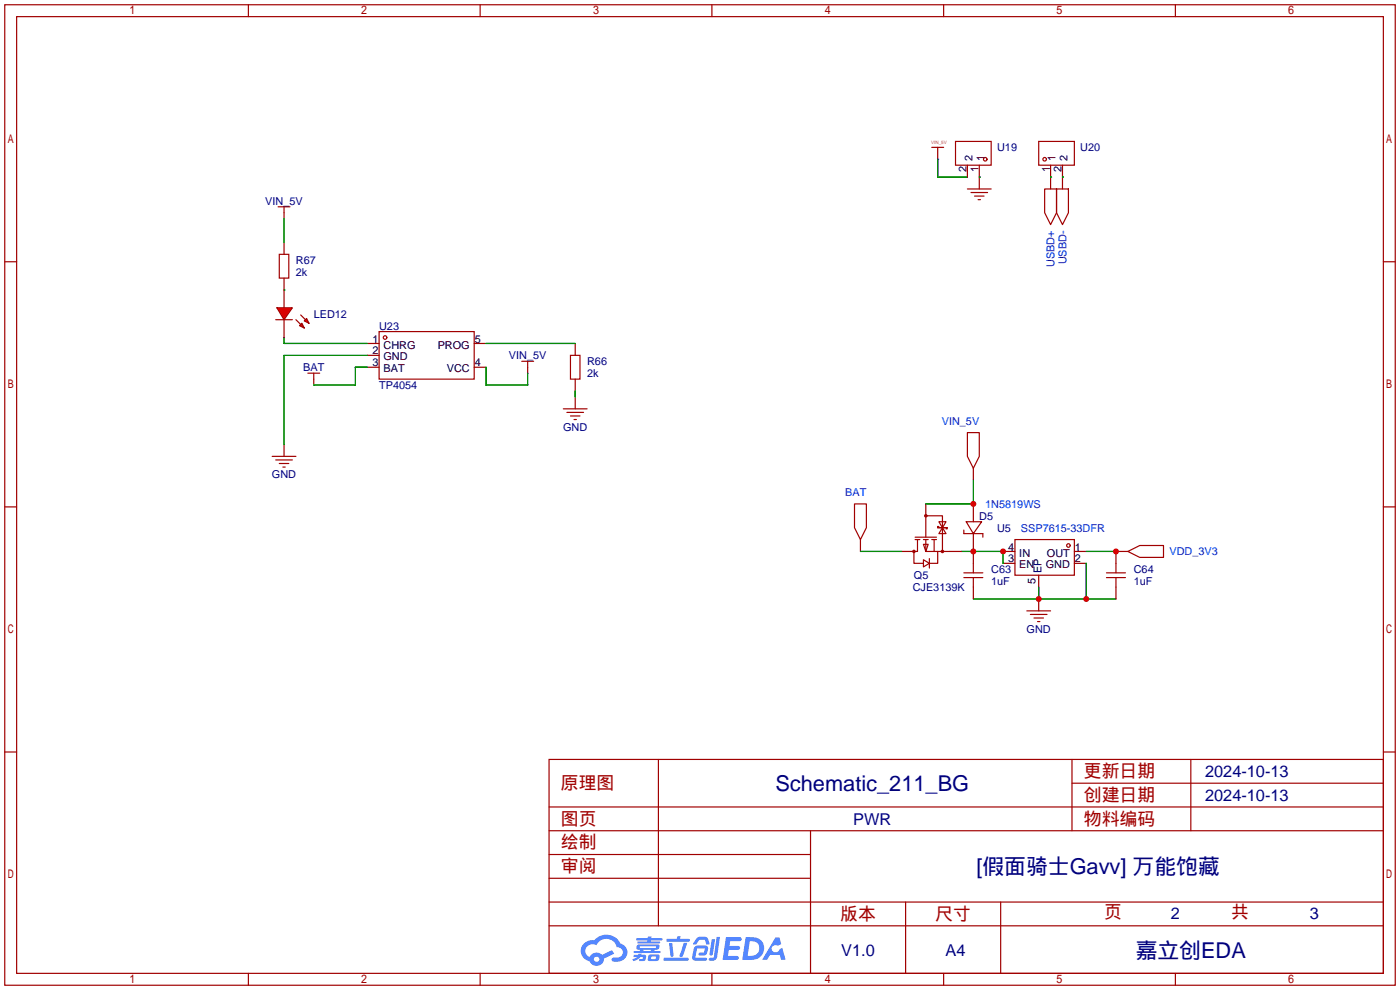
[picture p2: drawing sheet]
<svg xmlns="http://www.w3.org/2000/svg" width="299mm" height="212mm" viewBox="0 0 299 212" stroke-linecap="round" stroke-linejoin="round" font-family="sans-serif">
<g fill="none" stroke="#a10000" stroke-width=".25">
<path d="M1 1h297.2v209.6h-297.2zM3.6 3.6h292.1v204.4h-292.1zM53.1 1v2.6M102.6 1v2.6M152.1 1v2.6M201.7 1v2.6M251.2 1v2.6M1 55.9h2.6M295.7 55.9h2.5M1 108.3h2.6M295.7 108.3h2.5M1 160.7h2.6"/>
<path d="M117.3 162.3h178.4v45.7h-178.4zM117.3 177.5h178.4M117.3 172.5h178.4M140.7 162.3v35.6M173.2 177.5v30.5M229.1 162.3v15.2M229.1 167.4h66.6M254.5 162.3v15.2M295.7 160.7h2.5M117.3 182.6h55.9M117.3 197.9h178.4M117.3 192.8h178.4"/>
<path d="M117.3 187.7h55.9M193.5 192.8v15.2M213.9 192.8v15.2M53.1 208v2.6M102.6 208v2.6M152.1 208v2.6M201.7 208v2.6M251.2 208v2.6"/>
</g>
<g fill="#5487ff">
<path d="M155.2 200.3h2.6a.48 .48 0 0 1 .7 .4 .48 .48 0 0 1-.6 .4h-1.8l-.2 1.1h1.9a.43 .43 0 0 1 .4 .4 .43 .43 0 0 1-.5 .4h-1.9l-.2 1.3h1.7a.45 .45 0 0 1 .5 .2 .45 .45 0 0 1-.1 .6h-3.3z"/>
<path d="M165.7 200.3h.9l.4 1.5-.8 .3a.84 .84 0 0 0-1.2 .3 .84 .84 0 0 0 .4 1.1 .84 .84 0 0 0 1.1-.4l.1-.2 .6-.3 .7 2.5h-1l-.2-1h-2.1l-.6 1h-1.1z"/>
<path d="M152.1 200.8h.7l-.5 3.1a.36 .36 0 0 1-.3 .3 .36 .36 0 0 1-.4-.3z"/>
<path d="M153.2 200.2h.7l-.6 4.3a1.13 1.13 0 0 1-1.8 .6l.2-.4h.7l.2-.2z"/>
<path d="M148.9 200.6l.6-.4h1a.77 .77 0 0 1 .9 .5l.3 1-.2 .2h-.5l-.3-.9-.2-.2-1 .1-.7 1-.6-.1-.1-.2z"/>
<path d="M148.4 202.4l.6-.3h1.7a.81 .81 0 0 1 .7 .5 .81 .81 0 0 1-.2 .8 .81 .81 0 0 1-.9 .8h-.7a.32 .32 0 0 1-.3-.3 .32 .32 0 0 1 .4-.3h.7l.2-.9-1.6 .1-.4 1.8 2.2 .1a.32 .32 0 0 1 .3 .4 .32 .32 0 0 1-.4 .2h-2.2l-.5-.3-.1-.5z"/>
<path d="M141.9 204.7h5a.33 .33 0 0 1 .3 .3 .33 .33 0 0 1-.3 .3h-4.9l-.2-.1z"/>
<path d="M146.1 201.5h.8l-.7 2a.98 .98 0 0 1-.7 1.1l-.3-.3z"/>
<path d="M143 201.6h.7l.3 2.5a.34 .34 0 0 1-.3 .4 .34 .34 0 0 1-.4-.3z"/>
<path d="M142.5 200.7h2.1l.3-.6h.6l-.1 .6h1.7a.32 .32 0 0 1 .4 .3 .32 .32 0 0 1-.4 .3h-4.5l-.2-.2z"/>
<path d="M135.5 204.1h.9l.1-.3h.6v.3h.8a.82 .82 0 0 1-.5 1.3h-.8v-.4l.7-.1 .1-.3a.68 .68 0 0 0-1 .4l-1.1 .4-.1-.4 .9-.5h-.7z"/>
<path d="M136 200.5h2.4l.1-.3h.7v.3h2.2l.2 .3-.2 .2h-2.3v.2h1.8l.2 .3-.2 .1h-4.5l-.1-.4h2l.1-.2h-2.3l-.1-.2z"/>
<path d="M159.4 200.3l-.8 4.9h1.7a2.5 2.5 0 0 0 3-2.5 2.5 2.5 0 0 0-3.1-2.4zM160.3 201.1a1.61 1.61 0 0 1 2 1.5 1.61 1.61 0 0 1-1.8 1.7h-.7z"/>
<path d="M136.2 202a.55 .55 0 0 0-.2 .8 .55 .55 0 0 0 .7 .2l.1 .3h-1.3v.3l5.4 .1 .3-.2-.2-.2h-1.2l.2-.3a.7 .7 0 0 0 .8-.3 .7 .7 0 0 0 0-.8l-4.2-.1zM136.8 202.3l3.3-.1 .1 .1-.2 .3h-3.2zM137.5 203h1.7l-.2 .3h-1.4z"/>
<path d="M138.6 204.2a1.05 1.05 0 0 0 0 1.2 2.91 2.91 0 0 0 2.2-.2 .98 .98 0 0 0 0-1.2h-1.6zM139.2 204.5l.9-.1 .1 .4-.2 .2-.8-.1z"/>
<path d="M124.9 201.6a2.23 2.23 0 0 0-.7 2.3 2.23 2.23 0 0 0 1.8 1.6 1.58 1.58 0 0 0 1.8 .9 1.58 1.58 0 0 0 1.3-1.5l2.2-1.1-.5-.7-2.1 1a1.65 1.65 0 0 0-2.7 .4 1.45 1.45 0 0 1-.8-1.9 1.45 1.45 0 0 1 2-.7l.3 .1a2.3 2.3 0 0 1 2.3-1.3 2.3 2.3 0 0 1 2 1.7 1.12 1.12 0 0 1 1.3 1 1.12 1.12 0 0 1-1.1 1.2h-.7a.45 .45 0 0 0-.6 .4 .45 .45 0 0 0 .5 .5 2.21 2.21 0 0 0 2.2-.5 2.21 2.21 0 0 0 .5-2.3 2.13 2.13 0 0 0-1.3-1.1 3.3 3.3 0 0 0-5.6-.7l-1.1 .1zM127 205a.57 .57 0 0 1 1.1 0 .57 .57 0 0 1-1.1 0z"/>
</g>
<g fill="none" stroke="#a10000" stroke-width=".25">
<path d="M199.1 31.5h2.6M200.4 31.5v2.5M204.2 30.2h7.6v5.1h-7.6zM222 30.2h7.6v5.1h-7.6zM59.4 44.2h2.6M59.7 54.4h2v5h-2zM60.7 44.2v1.3M206.8 40.4h5M207.5 41.1h3.6M208.3 41.9h2M209 42.7h.5M223.3 40.4h2.5v5.1l-1.3 2.5-1.2-2.5z"/>
<path d="M225.8 40.4h2.5v5.1l-1.2 2.5-1.3-2.5zM58.9 68.3h3.6M65.8 79.8h2.5M67.1 79.8v1.2M81 70.9h20.3v10.1h-20.3zM111.5 77.2h2.5M112.8 77.2v1.3M121.9 75.9h2.1v5.1h-2.1zM58.2 97.5h5M58.9 98.3h3.6M59.7 99.1h2M60.5 99.8h.5"/>
<path d="M120.4 87.4h5.1M121.2 88.1h3.5M121.9 88.9h2.1M122.7 89.7h.5"/>
<circle cx="210.6" cy="34" r=".38"/>
<circle cx="223.3" cy="34" r=".38"/>
<circle cx="82.3" cy="72.1" r=".38"/>
</g>
<g fill="none" stroke="#870000" stroke-width=".25">
<path d="M206.8 35.3v2.5M209.3 35.3v5.1M224.5 35.3v5.1M227.1 35.3v5.1M60.7 45.5v1.2M60.7 51.8v2.6M60.7 59.4v6.4M60.7 68.3v3.8M78.5 73.4h2.5M78.5 75.9h2.5M78.5 78.5h2.5M101.3 73.4h2.6"/>
<path d="M101.3 78.5h2.6M112.8 78.5v1.3M122.9 73.4v2.5M60.7 95v2.5M67.1 81v1.3M122.9 81v2.6M122.9 84.8v2.6"/>
</g>
<path d="M200.4 34h.1" fill="none" stroke="#00f" stroke-width=".25"/>
<path d="M200.4 34v3.8h6.4M209.3 37.8h.1M224.5 37.8h.1M227.1 37.8h.1M60.7 46.7v5.1M60.7 72.1v1.3h17.8M78.5 78.5h-2.6v3.8h-8.8M103.9 73.4h19M103.9 78.5v3.8h8.9v-2.5M122.9 83.6v1.2" fill="none" stroke="#008700" stroke-width=".25"/>
<g fill="#f00" stroke="#a10000" stroke-width=".25">
<path d="M59.2 65.8h3.3l-1.8 2.5z"/>
<path d="M65.5 68.1l.5 1-1-.5z"/>
<path d="M64 69.6l.5-.5 .5 1z"/>
</g>
<g fill="none" stroke="#a10000" stroke-width=".25">
<path d="M63.2 68.3l1.1 1M64.3 67.3l1 1M206.8 92.5h2.5v5l-1.3 2.6-1.2-2.6zM182.6 107.7h2.6v5.1l-1.3 2.5-1.3-2.5zM195.6 114.8h4.6M195.6 115.3h1M196.1 115.3v2.6h-.8v2.5h2.1M197.4 116.3h1l-.5 1.6zM197.4 119.6l1.2 .8-1.2 .8zM197.4 115.3h1M197.9 115.3v2.6h2.5v2.5h-1.8M197.9 114.8v-4.6h3.5v7.7"/>
<path d="M198.6 119.4v2M199.1 115.3h1.1M199.6 115.3v2.6M200.4 117.9h2.5M200.7 112.5h-.3v.3h2v.2h-.2M200.7 111.5h1.5l-.8 1.3zM201.4 112.8l.8 1.2h-1.5zM206 113.3v.7h4.1v.8M206.5 111.5h3.3l-1.8 2.5zM216.9 115.3h12.7v7.6h-12.7zM241 117.9l2.6-1.3h5.1v2.5h-5.1zM206 123.4h4.1"/>
<path d="M206 122.4h4.1M208 120.4v2M208 123.4v2.1M219.5 130.6h5M220.2 131.3h3.6M221 132.1h2M221.7 132.8h.5M236.5 123.4h4M236.5 122.4h4M238.5 120.4v2M238.5 123.4v2.1"/>
<circle cx="195.3" cy="117.9" r=".25"/>
<circle cx="197.9" cy="110.2" r=".25"/>
<circle cx="201.4" cy="117.9" r=".25"/>
<circle cx="228.3" cy="116.6" r=".38"/>
</g>
<path d="M60.7 62h.1M78.5 75.9h-17.8v19.1M183.9 117.9h8.9M205.5 117.9h8.9v2.5M208 102.6v5.1h-10.1M232.2 117.9h6.3M208 128h30.5M222 125.5v2.5M232.2 120.4v7.6" fill="none" stroke="#008700" stroke-width=".25"/>
<g fill="none" stroke="#870000" stroke-width=".25">
<path d="M183.9 115.3v2.6M192.8 117.9h2.5M197.9 107.7v2.5M202.9 117.9h2.6M208 100.1v2.5M208 107.7v3.8M208 114v6.4M214.4 117.9h2.5M229.6 117.9h2.6M241 117.9h-2.5v2.5M208 125.5v2.5M214.4 120.4h2.5"/>
<path d="M222 122.9v2.6M222 128v2.6M229.6 120.4h2.6M238.5 125.5v2.5"/>
</g>
<g fill="#c00">
<circle cx="238.5" cy="117.9" r=".63"/>
<circle cx="208" cy="117.9" r=".63"/>
<circle cx="214.4" cy="117.9" r=".63"/>
<circle cx="222" cy="128" r=".63"/>
<circle cx="232.2" cy="128" r=".63"/>
<circle cx="208" cy="107.7" r=".63"/>
</g>
<g font-size="4.7" fill="#000080">
<text x="165.7" y="169.1">Schematic_211_BG</text>
<text x="208.7" y="186.9">[假面骑士Gavv] 万能饱藏</text>
<text x="242.7" y="204.6">嘉立创EDA</text>
</g>
<g font-size="3.8" fill="#a00000">
<text x="231.6" y="166.1">更新日期</text>
<text x="119.9" y="168.6">原理图</text>
<text x="231.6" y="171.1">创建日期</text>
<text x="119.9" y="176.2">图页</text>
<text x="231.6" y="176.2">物料编码</text>
<text x="119.9" y="181.3">绘制</text>
<text x="119.9" y="186.4">审阅</text>
<text x="179.6" y="196.5">版本</text>
<text x="199.9" y="196.5">尺寸</text>
<text x="236" y="196.3">页</text>
<text x="263.1" y="196.3">共</text>
</g>
<g font-size="3.5" fill="#000080">
<text x="257.6" y="166.1">2024-10-13</text>
<text x="257.6" y="171.2">2024-10-13</text>
<text x="182.4" y="176.3">PWR</text>
<text x="250.2" y="196.3">2</text>
<text x="280" y="196.3">3</text>
<text x="179.8" y="204.2">V1.0</text>
<text x="202.1" y="204.2">A4</text>
</g>
<g font-size="2.3">
<text x="207.8" y="34.4" transform="rotate(-90 207.8 34.4)">2</text>
<text x="210.4" y="34.4" transform="rotate(-90 210.4 34.4)">1</text>
<text x="225.6" y="34.4" transform="rotate(-90 225.6 34.4)">1</text>
<text x="228.2" y="34.4" transform="rotate(-90 228.2 34.4)">2</text>
<text x="206.6" y="36.7" transform="rotate(-90 206.6 36.7)">2</text>
<text x="209.1" y="36.7" transform="rotate(-90 209.1 36.7)">1</text>
<text x="224.3" y="36.7" transform="rotate(-90 224.3 36.7)">1</text>
<text x="226.9" y="36.7" transform="rotate(-90 226.9 36.7)">2</text>
<text x="79.6" y="73.2">1</text>
<text x="79.6" y="75.8">2</text>
<text x="82" y="74.5">CHRG</text>
<text x="82" y="77">GND</text>
<text x="93.5" y="74.5">PROG</text>
<text x="101.5" y="73.2">5</text>
<text x="79.6" y="78.3">3</text>
<text x="82" y="79.6">BAT</text>
<text x="95.5" y="79.6">VCC</text>
<text x="101.5" y="78.3">4</text>
<text x="215.5" y="117.7">4</text>
<text x="217.9" y="118.9">IN</text>
<text x="223.8" y="118.9">OUT</text>
<text x="229.7" y="117.7">1</text>
<text x="215.5" y="120.2">3</text>
<text x="217.9" y="121.5">EN</text>
<text x="221.3" y="124.8" transform="rotate(-90 221.3 124.8)">5</text>
<text x="222.6" y="122.5" transform="rotate(-90 222.6 122.5)">EP</text>
<text x="223.5" y="121.5">GND</text>
<text x="229.7" y="120.2">2</text>
</g>
<g font-size="2.3" fill="#000080">
<text x="213.1" y="32.3">U19</text>
<text x="230.9" y="32.3">U20</text>
<text x="56.7" y="43.8">VIN_5V</text>
<text x="63.2" y="56.5">R67</text>
<text x="63.2" y="59">2k</text>
<text x="67.1" y="67.9">LED12</text>
<text x="81" y="70.4">U23</text>
<text x="108.8" y="76.8">VIN_5V</text>
<text x="64.8" y="79.3">BAT</text>
<text x="81" y="83.1">TP4054</text>
<text x="125.5" y="78.1">R66</text>
<text x="125.5" y="80.6">2k</text>
<text x="120.4" y="92">GND</text>
<text x="58.1" y="102.2">GND</text>
<text x="209.3" y="111.1">D5</text>
<text x="213.1" y="113.6">U5</text>
<text x="195.3" y="123.8">Q5</text>
<text x="211.8" y="122.5">C63</text>
<text x="211.8" y="125.1">1uF</text>
<text x="242.3" y="122.5">C64</text>
<text x="242.3" y="125.1">1uF</text>
<text x="195.1" y="126.3">CJE3139K</text>
<text x="219.4" y="135.2">GND</text>
</g>
<g font-size="2.3" fill="#00f">
<text x="225.4" y="57.1" transform="rotate(-90 225.4 57.1)">USBD+</text>
<text x="227.9" y="56.5" transform="rotate(-90 227.9 56.5)">USBD-</text>
<text x="201.3" y="90.8">VIN_5V</text>
<text x="180.6" y="106">BAT</text>
<text x="210.6" y="108.5">1N5819WS</text>
<text x="218.2" y="113.6">SSP7615-33DFR</text>
<text x="249.9" y="118.7">VDD_3V3</text>
</g>
<text font-size="1" fill="#a54b4b" x="199" y="30.8">VIN_5V</text>
</svg>
